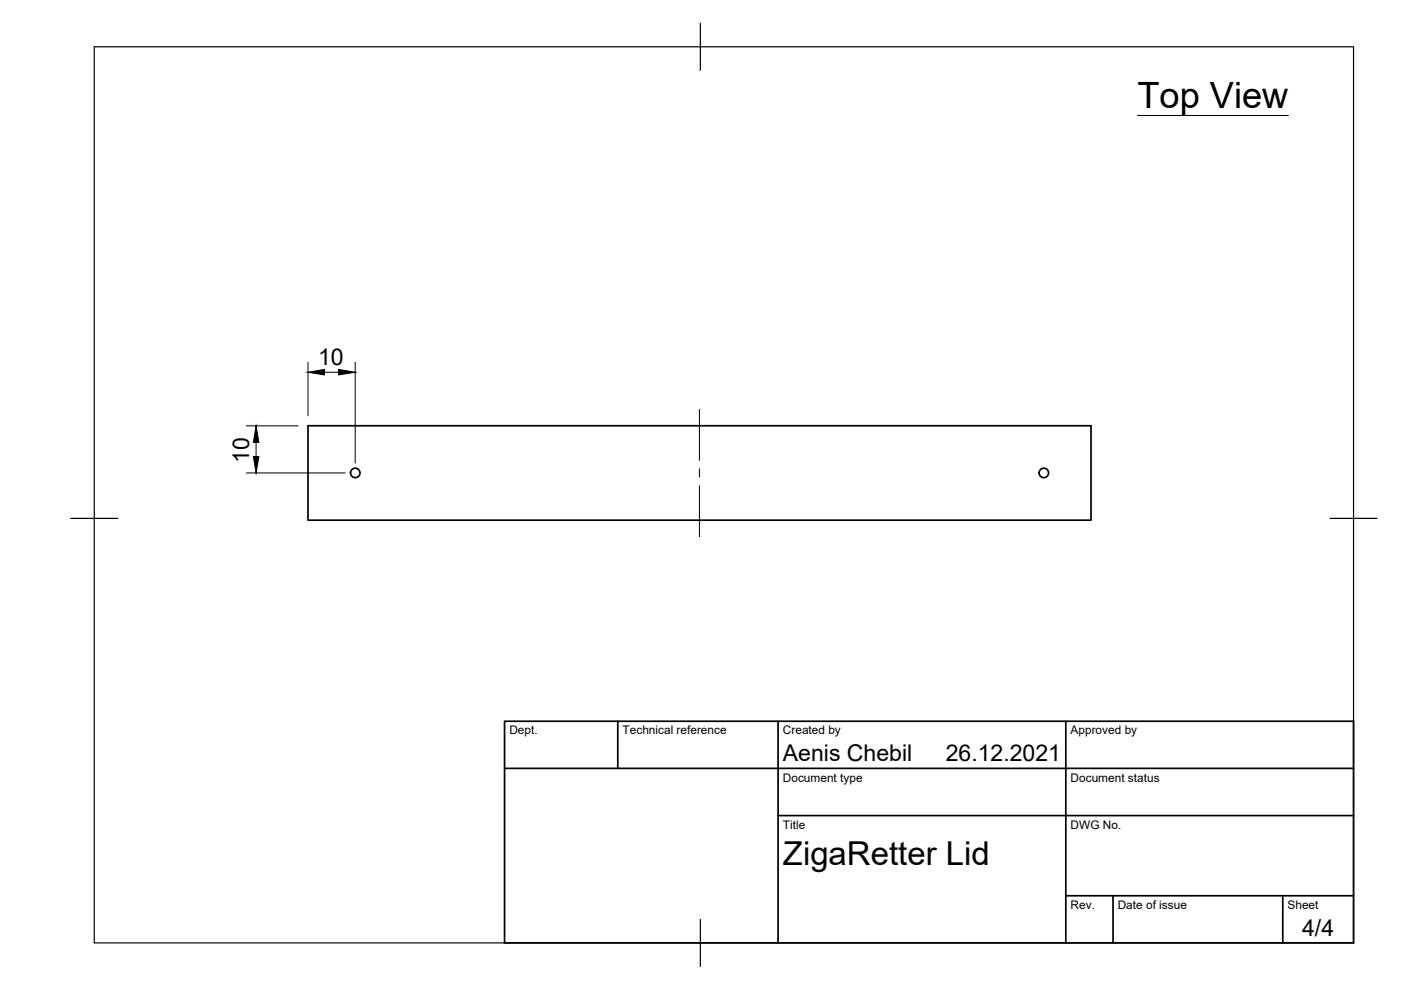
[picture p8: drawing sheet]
<svg xmlns="http://www.w3.org/2000/svg" width="297mm" height="210mm" viewBox="0 0 297 210" stroke-linecap="round" stroke-linejoin="round" font-family="sans-serif">
<!-- layer: Sichtbar -->
<g fill="none" stroke="#000" stroke-width=".36">
<path d="M65.3 90.3h166v20h-166z"/>
<circle cx="75.3" cy="100.3" r="1.01"/>
<circle cx="221.3" cy="100.3" r="1.01"/>
</g>
<!-- layer: Border -->
<path d="M20 9.9h267v190h-267zM148.5 4.9v10M15 109.9h10M282 109.9h10M148.5 194.9v10" fill="none" stroke="#000" stroke-width=".25"/>
<!-- layer: TitleBlock -->
<path d="M107 152.9h180v47h-180zM131 152.9v10M165 152.9v47M226 152.9v47M107 162.9h180M165 172.9h122M226 189.9h61M236 189.9v10M272 189.9v10" fill="none" stroke="#000" stroke-width=".36"/>
<!-- layer: Annotations -->
<path d="M241.2 24.5h32" fill="none" stroke="#000" stroke-width=".21"/>
<!-- layer: Center Lines -->
<path d="M148.3 86.8v10.8M148.3 99.4v1.8M148.3 103v10.8" fill="none" stroke="#000" stroke-width=".21"/>
<!-- layer: Dimensions -->
<path d="M65.3 76.8v11.4M68.8 78.9h3M75.3 76.8v21.4M52.2 90.3h11M54.3 93.8v3M52.2 100.3h21" fill="none" stroke="#000" stroke-width=".21"/>
<path d="M65.3 78.9l3.5-.6v1.2zM71.8 78.3l3.5 .6-3.5 .6zM53.7 96.8h1.2l-.6 3.5zM54.3 90.3l.6 3.5h-1.2z" fill="#000" stroke="#000" stroke-width=".21"/>
<text font-size="7.7" x="241.2" y="22.9">Top View</text>
<text font-size="7" x="166" y="183.4">ZigaRetter Lid</text>
<g font-size="4.9">
<text x="67.4" y="77.5">10</text>
<text x="52.8" y="98.1" transform="rotate(-90 52.8 98.1)">10</text>
<text x="166" y="161.4">Aenis Chebil</text>
<text x="200.5" y="161.4">26.12.2021</text>
<text x="276.1" y="198.6">4/4</text>
</g>
<g font-size="2.5">
<text x="108" y="155.7">Dept.</text>
<text x="132" y="155.7">Technical reference</text>
<text x="166" y="155.7">Created by</text>
<text x="227" y="155.7">Approved by</text>
<text x="166" y="165.7">Document type</text>
<text x="227" y="165.7">Document status</text>
<text x="166" y="175.7">Title</text>
<text x="227" y="175.7">DWG No.</text>
<text x="227" y="192.7">Rev.</text>
<text x="237" y="192.7">Date of issue</text>
<text x="273" y="192.7">Sheet</text>
</g>
</svg>
